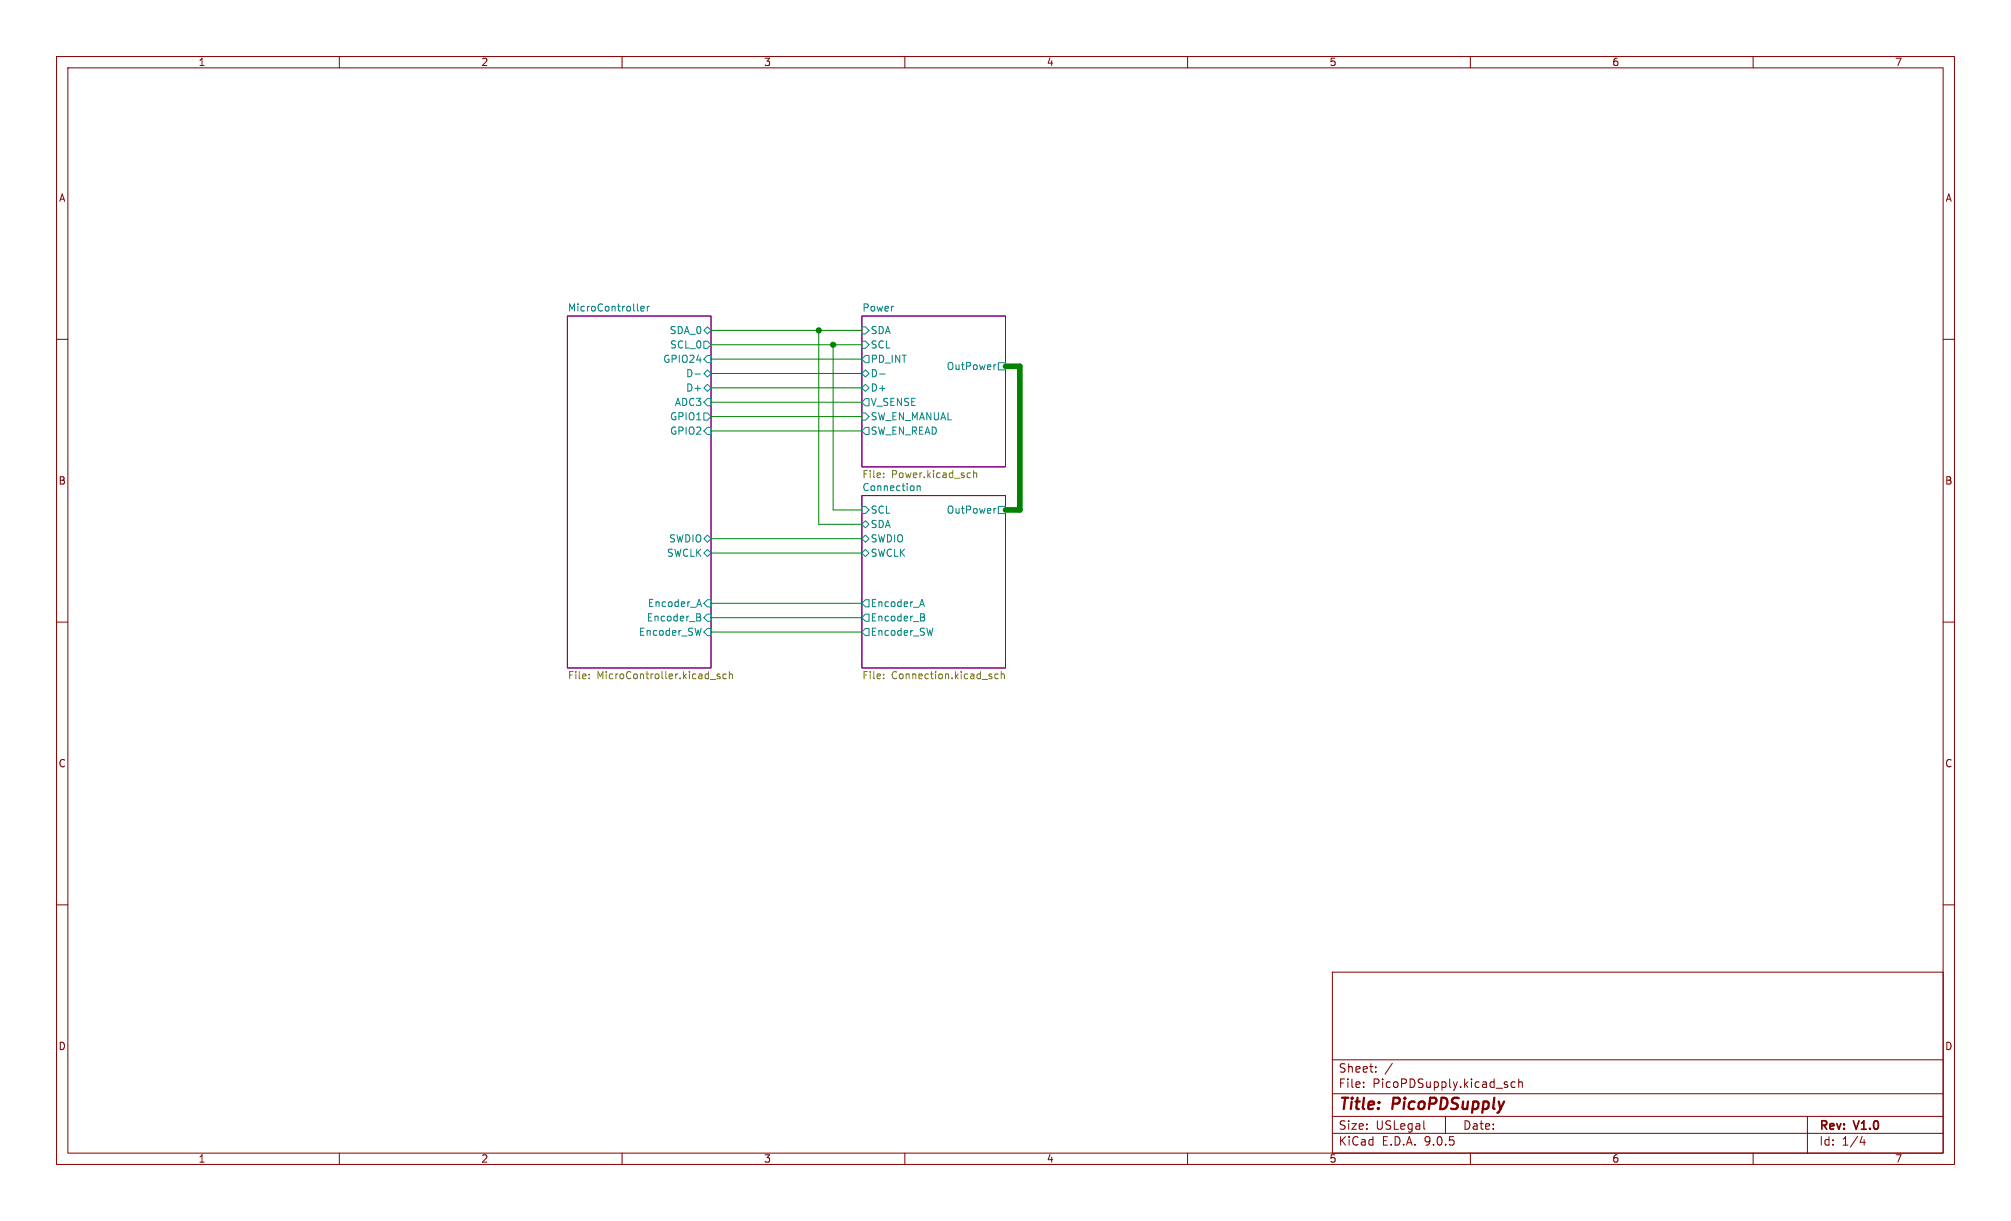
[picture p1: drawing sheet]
<svg xmlns="http://www.w3.org/2000/svg" width="356mm" height="216mm" viewBox="0 0 356 216" stroke-linecap="round" stroke-linejoin="round" font-family="sans-serif">
<path d="M0 0h355.6v215.9h-355.6z" fill="#fff" stroke="#fff" stroke-width=".18"/>
<g fill="none" stroke="#840000" stroke-width=".18">
<path d="M10 10h335.6v195.9h-335.6zM12 12h331.6v191.9h-331.6zM60 10v2M110 10v2M160 10v2M210 10v2M260 10v2M310 10v2M10 60h2M343.6 60h2M10 110h2M343.6 110h2"/>
<path d="M10 160h2M235.6 171.9h108v32h-108zM343.6 160h2M235.6 197.4h108M235.6 193.4h108M235.6 187.4h108M241.1 192.1v.2M241.1 191.4v.1M243.3 189.4v.2M243.3 188.7v.1M246.2 188l-1.3 1.9M251.8 199.6l.2 .1"/>
<path d="M255.6 197.4v3M266.4 191.8l.2 .2-.2 .3M266.4 191.3l.2 .1M267.9 191.4l-.4-.1-.3 .3v.4l.1 .2h.6M268.6 191.4l.2-.1 .3 .1 .1 .9M268.6 190.8v1.5M319.6 197.4v6.5M60 203.9v2M110 203.9v2M160 203.9v2M210 203.9v2M235.6 200.4h108"/>
<path d="M260 203.9v2M310 203.9v2M329.3 200.9l-.4 1.1h.9M329.6 201.5v1"/>
</g>
<path d="M100.3 55.9h25.4v62.2h-25.4zM152.4 55.9h25.4v26.7h-25.4zM152.4 87.6h25.4v30.5h-25.4z" fill="none" stroke="#840084" stroke-width=".18"/>
<g fill="none" stroke="#008484" stroke-width=".18">
<path d="M113.3 54.6l.6-.1v-.3h-.4l-.2 .1 .1 .6h.5M114.5 54.2v.8M114.8 54.2l-.3 .2M125.1 57.8l.6 .6-.6 .7-.6-.7zM152.4 57.8h.6l.7 .6-.7 .7h-.6zM122.9 66.1h1M124.5 60.3h.6l.6 .7-.6 .6h-.6zM124.5 66l.6-.6 .6 .6-.6 .7zM124.5 68.6l.6-.7 .6 .7-.6 .6zM124.5 73h.6l.6 .7-.6 .6h-.6zM125.1 70.5h.6v1.3h-.6l-.6-.7zM125.1 75.6h.6v1.2h-.6l-.6-.6z"/>
<path d="M125.1 62.9h.6v1.2h-.6l-.6-.6zM152.4 68.6l.6-.7 .7 .7-.7 .6zM152.4 73h.6l.7 .7-.7 .6h-.6zM152.4 66l.6-.6 .7 .6-.7 .7zM152.4 60.3h.6l.7 .7-.7 .6h-.6zM153 70.5h.7v1.3h-.7l-.6-.7zM153 75.6h.7v1.2h-.7l-.6-.6zM153 62.9h.7v1.2h-.7l-.6-.6zM155.5 66.1h1M176.1 64.5l-.3 .2M176.5 64.1h1.3v1.3h-1.3zM124.5 97.8l.6-.6 .6 .6-.6 .6z"/>
<path d="M125.1 94.6l.6 .7-.6 .6-.6-.6zM152.4 89.5h.6l.7 .7-.7 .6h-.6zM152.4 92.7l.6-.6 .7 .6-.7 .6zM152.4 97.8l.6-.6 .7 .6-.7 .6zM153 94.6l.7 .7-.7 .6-.6-.6zM162.2 85.9v.9M162.2 86l.2-.1 .3 .1v.8M176.1 89.9l-.3 .2M176.5 89.5h1.3v1.3h-1.3zM123.2 108.5l.6 .2 .1 .2-.3 .2M123.2 109.1h.4M123.3 106.9h.6"/>
<path d="M123.6 106l.4 1.3M123.6 109.1l.3 .3v.3l-.7 .1M124 111.1l-.3 1.2M125.1 106h.6v1.3h-.6l-.6-.6zM125.1 111.1h.6v1.3h-.6l-.6-.6zM125.1 108.6h.6v1.3h-.6l-.6-.7zM153 111.1h.7v1.3h-.7l-.6-.6zM153 108.6h.7v1.3h-.7l-.6-.7zM153 106h.7v1.3h-.7l-.6-.6zM162.7 106.9h.6M162.8 108.5l.6 .2 .1 .2-.3 .2M162.8 109.1h.4"/>
<path d="M163 106l.5 1.3M163.2 109.1l.3 .3v.3l-.7 .1M165 111.1l-.3 1.2"/>
</g>
<g fill="none" stroke="#848400" stroke-width=".18">
<path d="M156.2 84.3v.2M156.2 83.7v.1M171.5 83.6l.1 .1M171.6 84.4l-.1 .1M172.2 83.2v1.3M172.2 83.7l.1-.1 .3 .1 .1 .8M104.2 119.9v.1M104.2 119.2v.2M127.3 119.2h-.3l-.2 .2 .1 .1 .4 .2v.3h-.5M128.4 119.2h-.3l-.3 .2 .1 .6h.5M129 119.3l.2-.1h.3v.8M129 118.7v1.3"/>
<path d="M156.2 119.2v.2M156.2 119.9v.1M176.5 119.2h-.4l-.2 .2 .1 .6h.5M177.1 119.3l.1-.1h.3l.1 .8M177.1 118.7v1.3M125.6 120.1h1"/>
</g>
<g fill="none" stroke="#008400" stroke-width=".18">
<path d="M125.7 58.4h26.7M144.8 58.4v34.3h7.6M125.7 61h26.7M125.7 68.6h26.7M125.7 63.5h26.7M125.7 76.2h26.7M125.7 71.1h26.7M125.7 73.7h26.7M125.7 66h26.7M147.3 61v29.2h5.1M125.7 95.3h26.7M125.7 97.8h26.7"/>
<path d="M125.7 106.7h26.7M125.7 109.2h26.7M125.7 111.8h26.7"/>
</g>
<path d="M177.8 64.8h2.5v25.4h-2.5" fill="none" stroke="#008400" stroke-width="1"/>
<g fill="#008400" stroke="#008400" stroke-width=".18">
<circle cx="144.8" cy="58.4" r=".46"/>
<circle cx="147.3" cy="61" r=".46"/>
</g>
<g font-size="2.8" fill="#840000">
<text x="236.6" y="196.8">Title:</text>
<text x="246.3" y="196.8">PicoPDSupply</text>
</g>
<g font-size="2.1" fill="#840000">
<text x="236.6" y="189.9">Sheet:</text>
<text x="236.6" y="192.6">File:</text>
<text x="242.7" y="192.6">PicoPDSupply.kicad_sch</text>
<text x="236.6" y="202.8">KiCad</text>
<text x="236.6" y="200">Size:</text>
<text x="243.3" y="200">USLegal</text>
<text x="244.3" y="202.8">E.D.A.</text>
<text x="251.9" y="202.8">9.0.5</text>
<text x="258.6" y="200">Date:</text>
<text x="321.6" y="200.2">Rev:</text>
<text x="321.6" y="202.8">Id:</text>
<text x="325.7" y="202.8">1/4</text>
<text x="328" y="200.2">V1.0</text>
</g>
<g font-size="1.8" fill="#840000">
<text x="35" y="11.9">1</text>
<text x="85" y="11.9">2</text>
<text x="135" y="11.9">3</text>
<text x="185" y="11.9">4</text>
<text x="235" y="11.9">5</text>
<text x="285" y="11.9">6</text>
<text x="335" y="11.9">7</text>
<text x="10.3" y="35.9">A</text>
<text x="343.9" y="35.9">A</text>
<text x="10.3" y="85.9">B</text>
<text x="343.9" y="85.9">B</text>
<text x="10.3" y="135.9">C</text>
<text x="343.9" y="135.9">C</text>
<text x="10.3" y="185.9">D</text>
<text x="343.9" y="185.9">D</text>
<text x="35" y="205.8">1</text>
<text x="85" y="205.8">2</text>
<text x="135" y="205.8">3</text>
<text x="185" y="205.8">4</text>
<text x="235" y="205.8">5</text>
<text x="285" y="205.8">6</text>
<text x="335" y="205.8">7</text>
</g>
<g font-size="1.8" fill="#008484">
<text x="100.3" y="55.2">MicroController</text>
<text x="118.3" y="59.3">SDA_0</text>
<text x="152.4" y="55.2">Power</text>
<text x="153.9" y="59.3">SDA</text>
<text x="117.2" y="64.4">GPIO24</text>
<text x="118.4" y="61.8">SCL_0</text>
<text x="153.9" y="61.8">SCL</text>
<text x="153.9" y="64.4">PD_INT</text>
<text x="167.3" y="65.6">OutPower</text>
<text x="119.2" y="72">ADC3</text>
<text x="121.2" y="66.9">D-</text>
<text x="121.2" y="69.4">D+</text>
<text x="153.9" y="69.4">D+</text>
<text x="153.9" y="72">V_SENSE</text>
<text x="153.9" y="66.9">D-</text>
<text x="118.4" y="74.5">GPIO1</text>
<text x="118.4" y="77.1">GPIO2</text>
<text x="153.9" y="77.1">SW_EN_READ</text>
<text x="153.9" y="74.5">SW_EN_MANUAL</text>
<text x="152.4" y="84.9">File:</text>
<text x="152.4" y="86.9">Connection</text>
<text x="153.9" y="91">SCL</text>
<text x="153.9" y="93.6">SDA</text>
<text x="167.3" y="91">OutPower</text>
<text x="117.8" y="98.7">SWCLK</text>
<text x="118.2" y="96.1">SWDIO</text>
<text x="153.9" y="96.1">SWDIO</text>
<text x="153.9" y="98.7">SWCLK</text>
<text x="114.5" y="107.5">Encoder_A</text>
<text x="153.9" y="107.5">Encoder_A</text>
<text x="112.9" y="112.6">Encoder_SW</text>
<text x="114.3" y="110.1">Encoder_B</text>
<text x="153.9" y="112.6">Encoder_SW</text>
<text x="153.9" y="110.1">Encoder_B</text>
</g>
<g font-size="1.8" fill="#848400">
<text x="157.6" y="84.9">Power.kicad_sch</text>
<text x="100.3" y="120.4">File:</text>
<text x="105.6" y="120.4">MicroController.kicad_sch</text>
<text x="152.4" y="120.4">File:</text>
<text x="157.6" y="120.4">Connection.kicad_sch</text>
</g>
</svg>
